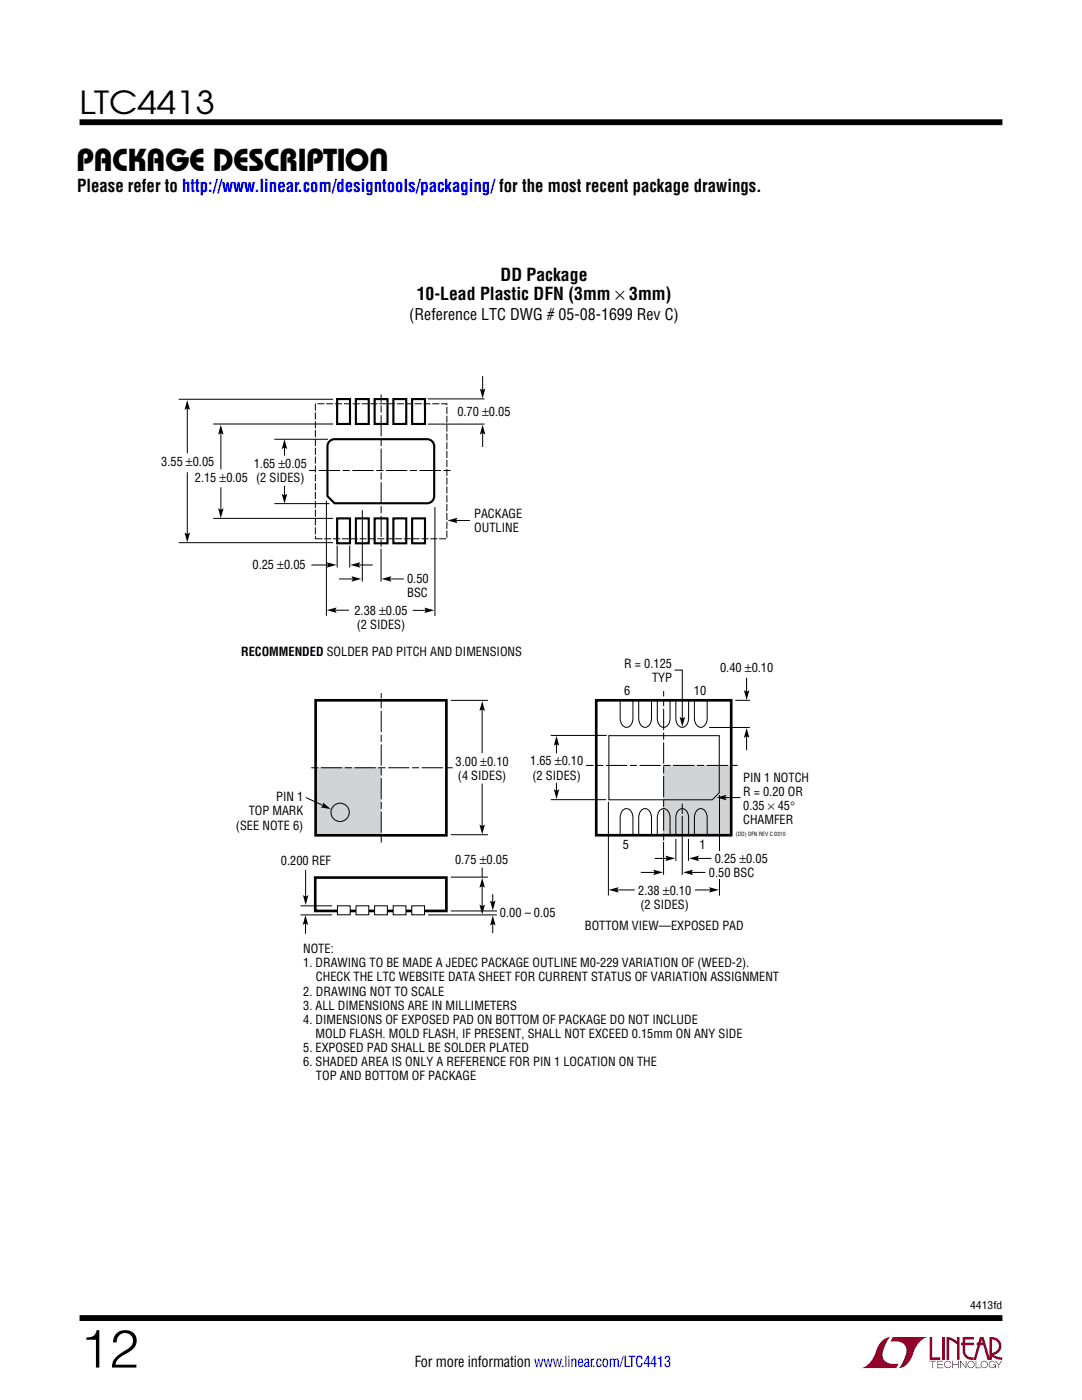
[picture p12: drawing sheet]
<svg xmlns="http://www.w3.org/2000/svg" width="216mm" height="279mm" viewBox="0 0 216 279" stroke-linecap="round" stroke-linejoin="round" font-family="sans-serif">
<g fill="#910028">
<path d="M185.5 266.8h.5v4.1h1.6v.5h-2.1z"/>
<path d="M176.2 267.4l1-.5h.5h-.1a6.2 6.2 0 0 0-1.4 4 2.58 2.58 0 0 0 3.1 1.3l-.5 .8h-6.9a4.9 4.9 0 0 0 3-3.8l.4-.7z"/>
<path d="M178.1 266.9h7a4.9 4.9 0 0 0-3.1 3.7 3.2 3.2 0 0 1-2.7 2.4h.1a6.2 6.2 0 0 0 1.4-4.1 2.58 2.58 0 0 0-3.1-1.2z"/>
<path d="M188 266.8h.5v4.6h-.5z"/>
<path d="M188.9 266.8l1 .2 1.1 .7v-.9h.5v4.6h-.5v-3.1l-1.6-.9v4h-.5z"/>
<path d="M185.5 271.6h1.3v.1h-.6v1.3h-.1v-1.3h-.6z"/>
<path d="M187 271.6h1.2v.1h-1v.5h.9v.2h-.9v.5h1v.1h-1.2z"/>
<path d="M190 271.6h.2v.6h1v-.6h.1v1.4h-.1v-.6h-1v.6h-.2z"/>
<path d="M191.6 271.6h.1l1 1.2v-1.2h.1v1.4l-1.1-1.2v1.2h-.1z"/>
<path d="M194.7 271.6h.1v1.3h.9v.1h-1z"/>
<path d="M198.6 271.6h.2l.5 .7 .5-.7h.2l-.6 .8v.6h-.2v-.6z"/>
<path d="M192.1 266.8h2.2v.5h-1.7v.7h1.7v.5h-1.7v1.1a1.32 1.32 0 0 0 1.7 1.3v.5l1.2-4.6h.8l1.1 4.1v-4.1a1.84 1.84 0 0 1 2.4 1.4 1.84 1.84 0 0 1-1.5 2.2l.8 .4 .9 .1v.5l-1.2-.2-1-.6v-.6a1.34 1.34 0 0 0 1.5-1.2 1.34 1.34 0 0 0-1.4-1.5v4.1h-.9l-.8-2.9h-1.3v-.5h1.2l-.2-.7-1.1 4.1a2.06 2.06 0 0 1-2.7-1.3v-1.6h-.4v-.5h.4z"/>
<path d="M193.2 271.8a.72 .72 0 0 1 1.2 .1 .72 .72 0 0 1-.4 1.1 .72 .72 0 0 1-1-.7h.2a.59 .59 0 0 0 .8 .5 .59 .59 0 0 0 .2-.9 .59 .59 0 0 0-1 .2v.2h-.2z"/>
<path d="M195.9 271.8a.72 .72 0 0 1 1.1 .1 .72 .72 0 0 1-.4 1.1 .72 .72 0 0 1-.9-.7h.1a.59 .59 0 0 0 .8 .5 .59 .59 0 0 0 .2-.9 .59 .59 0 0 0-.9 .2l-.1 .2h-.1z"/>
<path d="M197.5 271.8a.72 .72 0 0 1 1.2 .2h-.2a.59 .59 0 0 0-.9-.1 .59 .59 0 0 0 .1 .9 .59 .59 0 0 0 .9-.4h-.5v-.1h.6v.7h-.1v-.3a.73 .73 0 0 1-1.1 .2 .73 .73 0 0 1 0-1.1z"/>
<path d="M188.6 271.8a.71 .71 0 0 1 1.2 .3h-.1a.59 .59 0 0 0-.9-.3 .59 .59 0 0 0-.1 1 .59 .59 0 0 0 1-.3h.1a.73 .73 0 0 1-1.1 .4 .73 .73 0 0 1-.1-1.1z"/>
</g>
<path d="M15.9 24.4h184.1M15.9 263h184.1" fill="none" stroke="#000" stroke-width="1.2" stroke-linecap="butt"/>
<g fill="#d1d3d4">
<path d="M63 153.2h13.1v13.5h-13.1z"/>
<path d="M132.4 152.7h13.5v13.9h-13.5z"/>
</g>
<g fill="none" stroke="#000" stroke-width=".2">
<path d="M134.6 133.7h1.5v10M146.7 139.8h2.9M149 135.3v3M61 159.2l3.7 1.7M96.2 141.3v9M96.2 156.4v8.7M109.9 146.8h11.2M109.9 159.6h11M111 148.2v2.2M111 156.2v1.9M141.5 145.2h8.1M149 146.7v3"/>
<path d="M61 173.6v5.6M96.2 173.2v1.8M96.2 176.4v4.6M98.3 178.4v1.9M122.9 177.6h3.8M127.9 174.1h3M130.6 171.3h2.7M134.9 167.4v4.4M136.1 160.4v14.2M137.4 167.4v4.4M137.7 174.1h3.1M138.7 177.6h3.4"/>
<path d="M138.9 171.3h3.1M61 184v2.4M85.4 182.6h13.8M98.3 184.1v2.1"/>
<circle cx="67.9" cy="162.1" r="1.83"/>
</g>
<g fill="#000">
<path d="M148.4 137.7l.6 .4 .5-.4-.5 2zM96.2 139.9l.6 2-.6-.3-.5 .3zM110.5 157.5l.5 .3 .6-.3-.6 2zM111 146.8l.6 2-.6-.3-.5 .3zM135.6 143.1l.6 .3 .5-.3-.5 1.9zM149 145.3l.5 2-.5-.4-.6 .4zM60.5 178.6l.5 .4 .5-.4-.5 2zM64.4 160.1l1.6 1.4-2-.4 .5-.3zM96.2 175.2l.6 2-.6-.4-.5 .4zM95.7 164.6l.5 .3 .6-.3-.6 1.9zM121.5 177.6l1.9-.5-.3 .5 .3 .5zM130.3 173.6l2 .5-2 .5 .4-.5z"/>
<path d="M132.8 170.8l1.9 .5-1.9 .6 .3-.6zM136.3 174.1l2-.5-.3 .5 .3 .5zM137.5 171.3l2-.5-.3 .5 .3 .6zM141.5 177.1l2 .5-2 .5 .3-.5zM60.9 182.6l.6 2-.6-.3-.5 .3zM95.7 180.5l.5 .4 .6-.4-.6 2zM97.8 179.7l.5 .3 .6-.3-.6 2zM98.3 182.7l.6 2-.6-.3-.5 .3z"/>
</g>
<path d="M63 139.8h26.1v26.9h-26.1z" fill="none" stroke="#000" stroke-width=".53"/>
<path d="M90.3 153.2h-28.3M147.2 152.8h-30.3M76.1 168.2v-29.9M132.4 167.7v-29.8" fill="none" stroke="#000" stroke-width=".2" stroke-dasharray="1.4 .5 4.2 .5" stroke-linecap="butt"/>
<path d="M135.3 162.6h1.7v.3h-1.7z" fill="#d1d3d4"/>
<path d="M62.9 175.1h26.2v6.7h-26.2z" fill="none" stroke="#000" stroke-width=".53"/>
<path d="M82.2 180.8h2.5v1.8h-2.5z" fill="#fff"/>
<path d="M82.2 180.8h2.5v1.8h-2.5z" fill="none" stroke="#000" stroke-width=".2"/>
<path d="M78.5 180.8h2.5v1.8h-2.5z" fill="#fff"/>
<path d="M78.5 180.8h2.5v1.8h-2.5z" fill="none" stroke="#000" stroke-width=".2"/>
<path d="M74.7 180.8h2.6v1.8h-2.6z" fill="#fff"/>
<path d="M74.7 180.8h2.6v1.8h-2.6z" fill="none" stroke="#000" stroke-width=".2"/>
<path d="M71 180.8h2.6v1.8h-2.6z" fill="#fff"/>
<path d="M71 180.8h2.6v1.8h-2.6z" fill="none" stroke="#000" stroke-width=".2"/>
<path d="M67.3 180.8h2.6v1.8h-2.6z" fill="#fff"/>
<g fill="none" stroke="#000" stroke-width=".2">
<path d="M90 139.8h7.4M123.7 139.9v3.5a1.41 1.41 0 0 0 1.7 1.7 1.85 1.85 0 0 0 .9-1.7v-3.5M127.4 139.9v3.5a1.41 1.41 0 0 0 1.7 1.7 1.85 1.85 0 0 0 .9-1.7v-3.5M131.2 139.9v3.5a1.41 1.41 0 0 0 1.6 1.7 1.85 1.85 0 0 0 .9-1.7v-3.5M134.9 139.9v3.5a1.41 1.41 0 0 0 1.6 1.7 1.85 1.85 0 0 0 .9-1.7v-3.5M138.6 139.9v3.5a1.41 1.41 0 0 0 1.6 1.7 1.85 1.85 0 0 0 .9-1.7v-3.5M121.5 146.8h22v11.4l-1.4 1.4h-20.6zM143.6 158.7v20M90 166.6h7.4M90 175.1h7.4M121.4 160v18.7M123.7 166.6v-3.4a1.41 1.41 0 0 1 1.7-1.7 1.85 1.85 0 0 1 .9 1.7v3.4"/>
<path d="M127.4 166.6v-3.4a1.41 1.41 0 0 1 1.7-1.7 1.85 1.85 0 0 1 .9 1.7v3.4M131.2 166.6v-3.4a1.41 1.41 0 0 1 1.6-1.7 1.85 1.85 0 0 1 .9 1.7v3.4M134.9 166.6v-3.4a1.41 1.41 0 0 1 1.6-1.7 1.85 1.85 0 0 1 .9 1.7v3.4M138.6 166.6v-3.4a1.41 1.41 0 0 1 1.6-1.7 1.85 1.85 0 0 1 .9 1.7v3.4M60 182.6h6.3M60 180.8h6.3M67.3 180.8h2.6v1.8h-2.6zM90 181.8h9.2"/>
</g>
<path d="M82.2 103.5h2.6v4.9h-2.6z" fill="#fff"/>
<path d="M82.2 103.5h2.6v4.9h-2.6z" fill="none" stroke="#000" stroke-width=".42"/>
<path d="M67.3 103.5h2.5v4.9h-2.5z" fill="#fff"/>
<path d="M67.3 103.5h2.5v4.9h-2.5z" fill="none" stroke="#000" stroke-width=".42"/>
<path d="M71 103.5h2.6v4.9h-2.6z" fill="#fff"/>
<path d="M71 103.5h2.6v4.9h-2.6z" fill="none" stroke="#000" stroke-width=".42"/>
<path d="M74.8 103.5h2.5v4.9h-2.5z" fill="#fff"/>
<path d="M74.8 103.5h2.5v4.9h-2.5z" fill="none" stroke="#000" stroke-width=".42"/>
<path d="M78.5 103.5h2.6v4.9h-2.6z" fill="#fff"/>
<path d="M78.5 103.5h2.6v4.9h-2.6z" fill="none" stroke="#000" stroke-width=".42"/>
<path d="M82.2 79.6h2.6v5h-2.6z" fill="#fff"/>
<path d="M82.2 79.6h2.6v5h-2.6z" fill="none" stroke="#000" stroke-width=".42"/>
<path d="M67.3 79.6h2.5v5h-2.5z" fill="#fff"/>
<path d="M67.3 79.6h2.5v5h-2.5z" fill="none" stroke="#000" stroke-width=".42"/>
<path d="M71 79.6h2.6v5h-2.6z" fill="#fff"/>
<path d="M71 79.6h2.6v5h-2.6z" fill="none" stroke="#000" stroke-width=".42"/>
<path d="M74.8 79.6h2.5v5h-2.5z" fill="#fff"/>
<path d="M74.8 79.6h2.5v5h-2.5z" fill="none" stroke="#000" stroke-width=".42"/>
<path d="M78.5 79.6h2.6v5h-2.6z" fill="#fff"/>
<path d="M78.5 79.6h2.6v5h-2.6zM65.9 87.9l.9-.3h18.4a1.41 1.41 0 0 1 1.4 1.5v9.9a1.41 1.41 0 0 1-1.4 1.4h-18.4l-1.5-1.4v-9.9l.1-.5z" fill="none" stroke="#000" stroke-width=".42"/>
<path d="M62.9 80.6h26.3v26.9h-26.3z" fill="none" stroke="#000" stroke-width=".2" stroke-dasharray="1.4 .4" stroke-linecap="butt"/>
<path d="M61.7 93.9h28.5M76.1 109.1v-30.4" fill="none" stroke="#000" stroke-width=".2" stroke-dasharray="1.4 .5 4.2 .5" stroke-linecap="butt"/>
<g fill="none" stroke="#000" stroke-width=".2">
<path d="M35.7 79.7h30.8M85.3 79.6h11.4M96.3 75.1v3M37.4 81.2v9.3M37.4 94.2v12.7M42.5 84.6h24M44.1 86.2v7.5M44.1 97.2v4.8M54.7 87.7h10.7M56.8 89v2M56.8 97v2.1M65.1 100v22.9"/>
<path d="M85.3 84.6h11.4M96.3 86.1v3.1M35.7 108.3h30.8M42.5 103.5h24M54.7 100.5h11M62.1 112.8h3.7M67.3 108.9v4.4M67.7 115.5h3M69.8 108.9v4.4M71.3 112.8h3.1M72.3 101.8v14.3M76 109.5v6.6"/>
<path d="M77.5 115.5h3.1M86.8 101.2v21.7M90.7 103.9h3.1M66.6 121.8h3M82.3 121.8h3"/>
</g>
<g fill="#000">
<path d="M95.8 77.5l.5 .4 .5-.4-.5 2zM37.4 79.8l.5 2-.5-.3-.6 .3zM44.1 84.8l.5 1.9-.5-.3-.6 .3zM56.8 87.6l.5 2-.5-.3-.6 .3zM56.2 98.6l.6 .3 .5-.3-.5 1.9zM96.3 84.7l.5 2-.5-.3-.5 .3zM36.8 106.3l.6 .3 .5-.3-.5 2zM43.5 101.4l.6 .4 .5-.4-.5 2zM65.2 112.2l2 .5-2 .6 .3-.6zM70.1 115l2 .5-2 .6 .3-.6zM69.9 112.7l2-.5-.3 .5 .3 .6zM76.1 115.5l2-.5-.3 .5 .3 .6z"/>
<path d="M89.3 103.9l2-.6-.3 .6 .3 .5zM65.2 121.8l2-.6-.3 .6 .3 .5zM84.7 121.3l2 .5-2 .5 .3-.5z"/>
</g>
<path d="M119 139.8h26.9v26.9h-26.9z" fill="none" stroke="#000" stroke-width=".53"/>
<path d="M143.2 169.8h.8v5.6h-.8z" fill="#fff"/>
<path d="M144.4 159.2h3.4M132.4 168v6.6" fill="none" stroke="#000" stroke-width=".2"/>
<path d="M143 159.2l2-.6-.3 .6 .3 .5z" fill="#000"/>
<text font-size="10.6" x="15.9" y="272.9">12</text>
<g font-size="6.3">
<text x="15.9" y="22.8">LTC4413</text>
<text x="15.2" y="34.1">Package Description</text>
</g>
<g font-size="3.5">
<text x="15.4" y="38.4">Please refer to http://www.linear.com/designtools/packaging/ for the most recent package drawings.</text>
<text x="83.1" y="59.9">10-Lead Plastic DFN (3mm × 3mm)</text>
<text x="99.9" y="56">DD Package</text>
</g>
<text font-size="3.2" x="81.7" y="63.8">(Reference LTC DWG # 05-08-1699 Rev C)</text>
<text font-size="3" x="82.8" y="272.7">For more information www.linear.com/LTC4413</text>
<g font-size="2.5">
<text x="91.3" y="83.1">0.70 ±0.05</text>
<text x="32.2" y="93.1">3.55 ±0.05</text>
<text x="50.6" y="93.4">1.65 ±0.05</text>
<text x="38.9" y="96.3">2.15 ±0.05 (2 SIDES)</text>
<text x="94.6" y="103.3">PACKAGE</text>
<text x="94.6" y="106.1">OUTLINE</text>
<text x="50.4" y="113.6">0.25 ±0.05</text>
<text x="81.2" y="116.4">0.50</text>
<text x="81.2" y="119.2">BSC</text>
<text x="70.7" y="122.8">2.38 ±0.05</text>
<text x="71.2" y="125.6">(2 SIDES)</text>
<text x="48.1" y="131">RECOMMENDED SOLDER PAD PITCH AND DIMENSIONS</text>
<text x="124.6" y="133.2">R = 0.125</text>
<text x="130.1" y="136.1">TYP</text>
<text x="143.7" y="134.1">0.40 ±0.10</text>
<text x="124.6" y="138.8">6</text>
<text x="138.4" y="138.8">10</text>
<text x="90.9" y="152.8">3.00 ±0.10</text>
<text x="91.4" y="155.6">(4 SIDES)</text>
<text x="105.8" y="152.8">1.65 ±0.10</text>
<text x="106.3" y="155.6">(2 SIDES)</text>
<text x="55.1" y="159.9">PIN 1</text>
<text x="148.3" y="156">PIN 1 NOTCH</text>
<text x="148.3" y="158.9">R = 0.20 OR</text>
<text x="148.3" y="161.7">0.35 × 45°</text>
<text x="47.1" y="165.6">(SEE NOTE 6)</text>
<text x="49.6" y="162.7">TOP MARK</text>
<text x="148.3" y="164.5">CHAMFER</text>
<text x="56" y="172.6">0.200 REF</text>
<text x="90.8" y="172.5">0.75 ±0.05</text>
<text x="124.3" y="169.4">5</text>
<text x="139.6" y="169.4">1</text>
<text x="142.6" y="172.2">0.25 ±0.05</text>
<text x="127.3" y="178.6">2.38 ±0.10</text>
<text x="141.4" y="175">0.50 BSC</text>
<text x="99.8" y="183">0.00 – 0.05</text>
<text x="116.7" y="185.7">BOTTOM VIEW—EXPOSED PAD</text>
<text x="127.8" y="181.4">(2 SIDES)</text>
<text x="60.5" y="190.2">NOTE:</text>
<text x="60.5" y="193.1">1. DRAWING TO BE MADE A JEDEC PACKAGE OUTLINE M0-229 VARIATION OF (WEED-2).</text>
<text x="63.1" y="195.9">CHECK THE LTC WEBSITE DATA SHEET FOR CURRENT STATUS OF VARIATION ASSIGNMENT</text>
<text x="60.5" y="198.7">2. DRAWING NOT TO SCALE</text>
<text x="60.5" y="201.5">3. ALL DIMENSIONS ARE IN MILLIMETERS</text>
<text x="60.5" y="204.3">4. DIMENSIONS OF EXPOSED PAD ON BOTTOM OF PACKAGE DO NOT INCLUDE</text>
<text x="60.5" y="210">5. EXPOSED PAD SHALL BE SOLDER PLATED</text>
<text x="63" y="207.2">MOLD FLASH. MOLD FLASH, IF PRESENT, SHALL NOT EXCEED 0.15mm ON ANY SIDE</text>
<text x="60.5" y="212.8">6. SHADED AREA IS ONLY A REFERENCE FOR PIN 1 LOCATION ON THE</text>
<text x="63.1" y="215.6">TOP AND BOTTOM OF PACKAGE</text>
</g>
<text font-size="2.1" x="193.6" y="261.2">4413fd</text>
<text font-size="1.1" x="146.8" y="166.9">(DD) DFN REV C 0310</text>
</svg>
